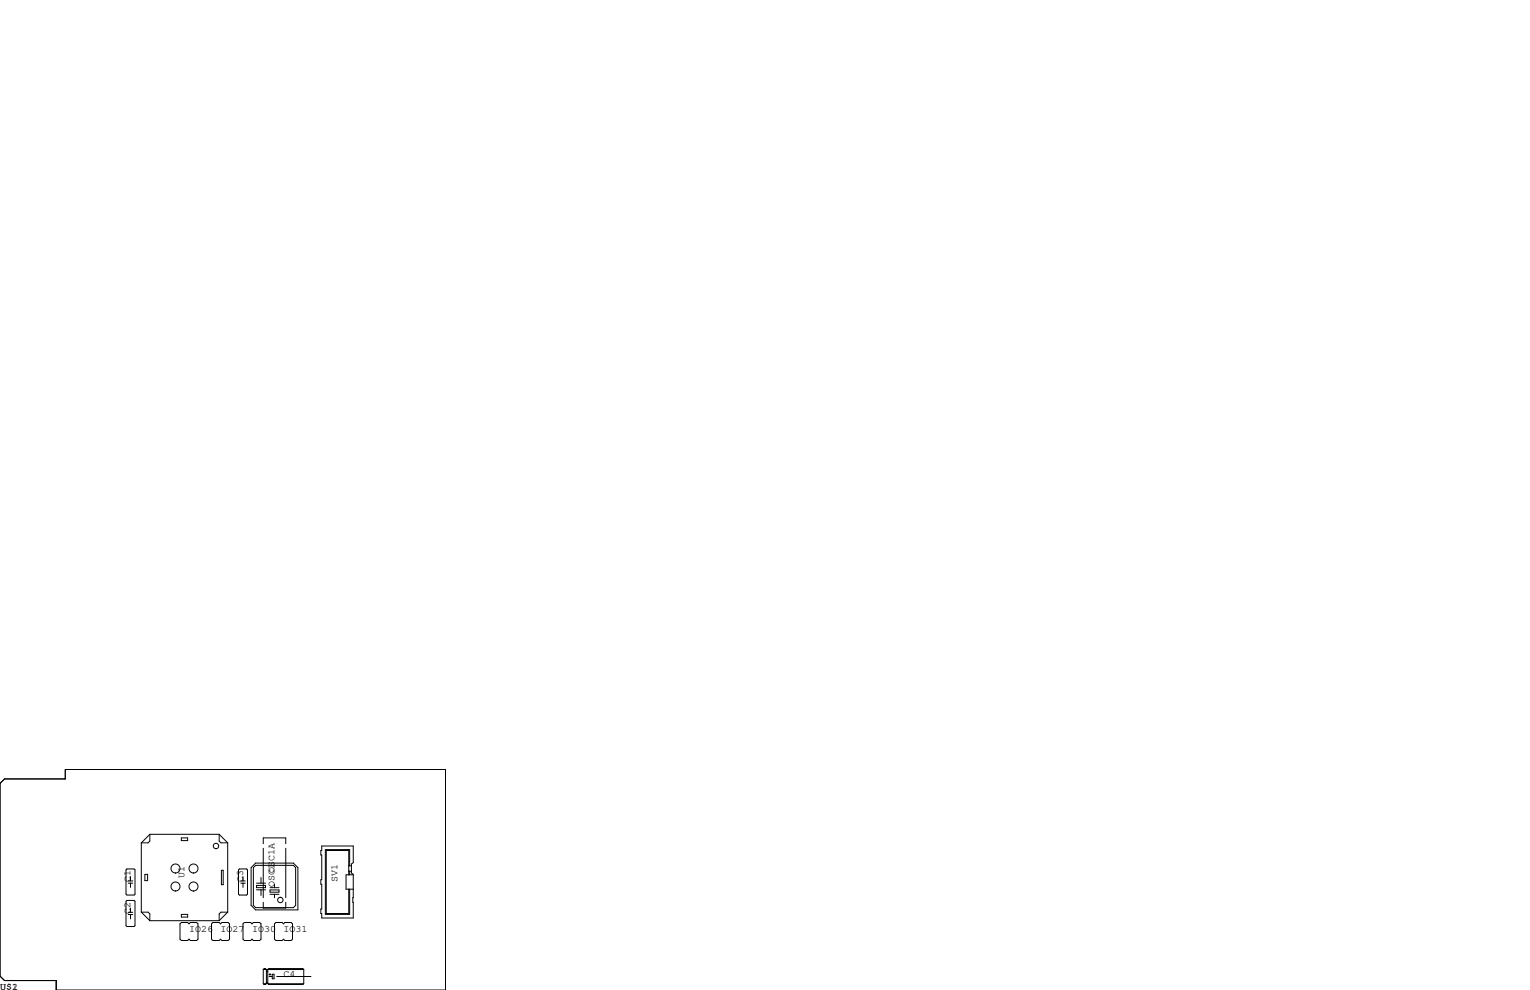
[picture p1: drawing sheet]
<svg xmlns="http://www.w3.org/2000/svg" width="432mm" height="279mm" viewBox="0 0 432 279" stroke-linecap="round" stroke-linejoin="round" font-family="sans-serif">
<g fill="none" stroke="#000" stroke-width=".28">
<path d="M0 221.1l1.3-1.3h17.1v-2.6h107.3v62.2h-109.8v-2.7h-14.6l-1.3-1.2zM39.9 237.9v19.5M42.3 235.5h19.5M42.3 235.5v1.9l-.5 .5h-1.9M42.3 235.5l-2.4 2.4M51.2 236.5h1.8v.7h-1.8zM61.8 235.5v1.9l.6 .5h1.9M61.8 235.5l2.5 2.4M64.3 237.9v19.5M74.3 238.1v-1.6h6.3v1.6M74.3 239.4v14M80.6 239.4v14"/>
<path d="M90.8 238.8h8.9v4.7l-.5 .3v2.6l.5 .4v12.3h-8.9v-1.3h-.2v-1.3h.2v-6.9h-.2v-1.3h.2v-7h-.2v-1.3h.2zM35.6 245.5l.2-.3h2l.3 .3v6.8l-.3 .3h-2l-.2-.3zM35.6 254.4l.2-.3h2l.3 .3v6.8l-.3 .3h-2l-.2-.3zM36.2 258.1h1.3M36.2 249.3h1.3M36.2 257.5h1.3M36.2 248.6h1.3M36.8 247.4v1.2M36.8 249.3v1.1M36.8 256.3v1.2M36.8 258.1v1.2M39.9 257.4h1.9l.5 .5v1.9"/>
<path d="M39.9 257.4l2.4 2.4M40.9 246.8h.8v1.7h-.8zM42.3 259.8h19.5M51.2 258.1h1.8v.7h-1.8zM62.5 245.6h.5v4.1h-.5zM64.3 257.4h-1.9l-.6 .5v1.9M64.3 257.4l-2.5 2.4M67.3 245.5l.3-.3h2l.3 .3v6.8l-.3 .3h-2l-.3-.3zM67.9 249.3h1.3M67.9 248.6h1.3M68.6 247.4v1.2M68.6 249.3v1.1"/>
<path d="M71.5 244.9l.6-.7h10.7l.6 .7v10.6l-.6 .7h-10.7l-.6-.7zM72.1 243.6h10.7l1.3 1.3v11.9h-12l-1.2-1.3v-10.6zM72.4 249.9h2.5v.6h-2.5zM72.4 249.3h2.5M72.4 251.1h2.5M73.7 247.6v1.7M73.7 251.1v1.6M74.3 254.6v1.7h6.3v-1.7M76.2 251.2h2.5v.6h-2.5zM76.2 250.5h2.5M76.2 252.4h2.5M77.5 249.6v.9"/>
<path d="M77.5 252.4v1M98.4 246.9v-6.9h-6.3v17.8h6.3v-6.8M98.4 245.9h.8M98.4 244.3h.8M98.7 244.3v-4.5h-6.9v18.3h6.9v-7.1M98.7 245.9v1M99.7 246.9h-2v4.1h2M51.2 260.3h1.8l.3 .4 .4-.4h1.8l.4 .4v4.3l-.4 .4h-1.8l-.4-.4-.3 .4h-1.8l-.4-.4v-4.3zM60.1 260.3h1.7l.4 .4 .4-.4h1.8l.4 .4v4.3l-.4 .4h-1.8l-.4-.4-.4 .4h-1.7l-.4-.4v-4.3zM69 260.3h1.7l.4 .4 .4-.4h1.8l.4 .4v4.3l-.4 .4h-1.8l-.4-.4-.4 .4h-1.7l-.4-.4v-4.3zM74.3 273.6v4l.2 .2M74.3 273.6l.2-.2h.4l.3 .2v4"/>
<path d="M74.3 273.6h11.4M74.4 277.7h.7M74.5 273.5h.4M74.5 277.8h.1M75.2 274.2h.4M75.2 277.6l-.7 .2M75.2 277.6h.4M75.2 277.4h.4M75.2 277.5h.4M75.3 273.7h.1M75.6 277.6l.2 .2M75.7 277.7h9.9"/>
<path d="M75.8 273.5h9.7M75.8 277.8h.1M75.9 275.6h.9M75.9 275h.6M76.2 274.8v.5M76.8 275h.5v1.2h-.5zM77.9 260.3h1.7l.4 .4 .4-.4h1.8l.4 .4v4.3l-.4 .4h-1.8l-.4-.4-.4 .4h-1.7l-.4-.4v-4.3zM78.1 275.6h9.7M85.7 273.6l-.2-.2h-9.7l-.2 .2v4M85.7 273.6v4l-.2 .2h-9.7"/>
<circle cx="61" cy="238.8" r=".76"/>
<circle cx="49.5" cy="250.2" r="1.27"/>
<circle cx="49.5" cy="245.1" r="1.27"/>
<circle cx="54.6" cy="245.1" r="1.27"/>
<circle cx="54.6" cy="250.2" r="1.27"/>
<circle cx="79.1" cy="254" r=".76"/>
</g>
<g font-size="2.8">
<text x="36.8" y="248.9" transform="rotate(-90 36.8 248.9)">C1</text>
<text x="52.1" y="247.6" transform="rotate(-90 52.1 247.6)">U1</text>
<text x="68.6" y="248.9" transform="rotate(-90 68.6 248.9)">C3</text>
<text x="77.5" y="250.2" transform="rotate(-90 77.5 250.2)">OSC1</text>
<text x="77.5" y="246.4" transform="rotate(-90 77.5 246.4)">OSC1A</text>
<text x="95.2" y="248.9" transform="rotate(-90 95.2 248.9)">SV1</text>
<text x="36.8" y="257.8" transform="rotate(-90 36.8 257.8)">C2</text>
<text x="53.3" y="262.9">IO26</text>
<text x="62.2" y="262.9">IO27</text>
<text x="71.1" y="262.9">IO30</text>
<text x="80" y="262.9">IO31</text>
<text x="80" y="275.6">C4</text>
<text x="0" y="279.4">U$1</text>
<text x="3.4" y="279.4">2</text>
</g>
</svg>
